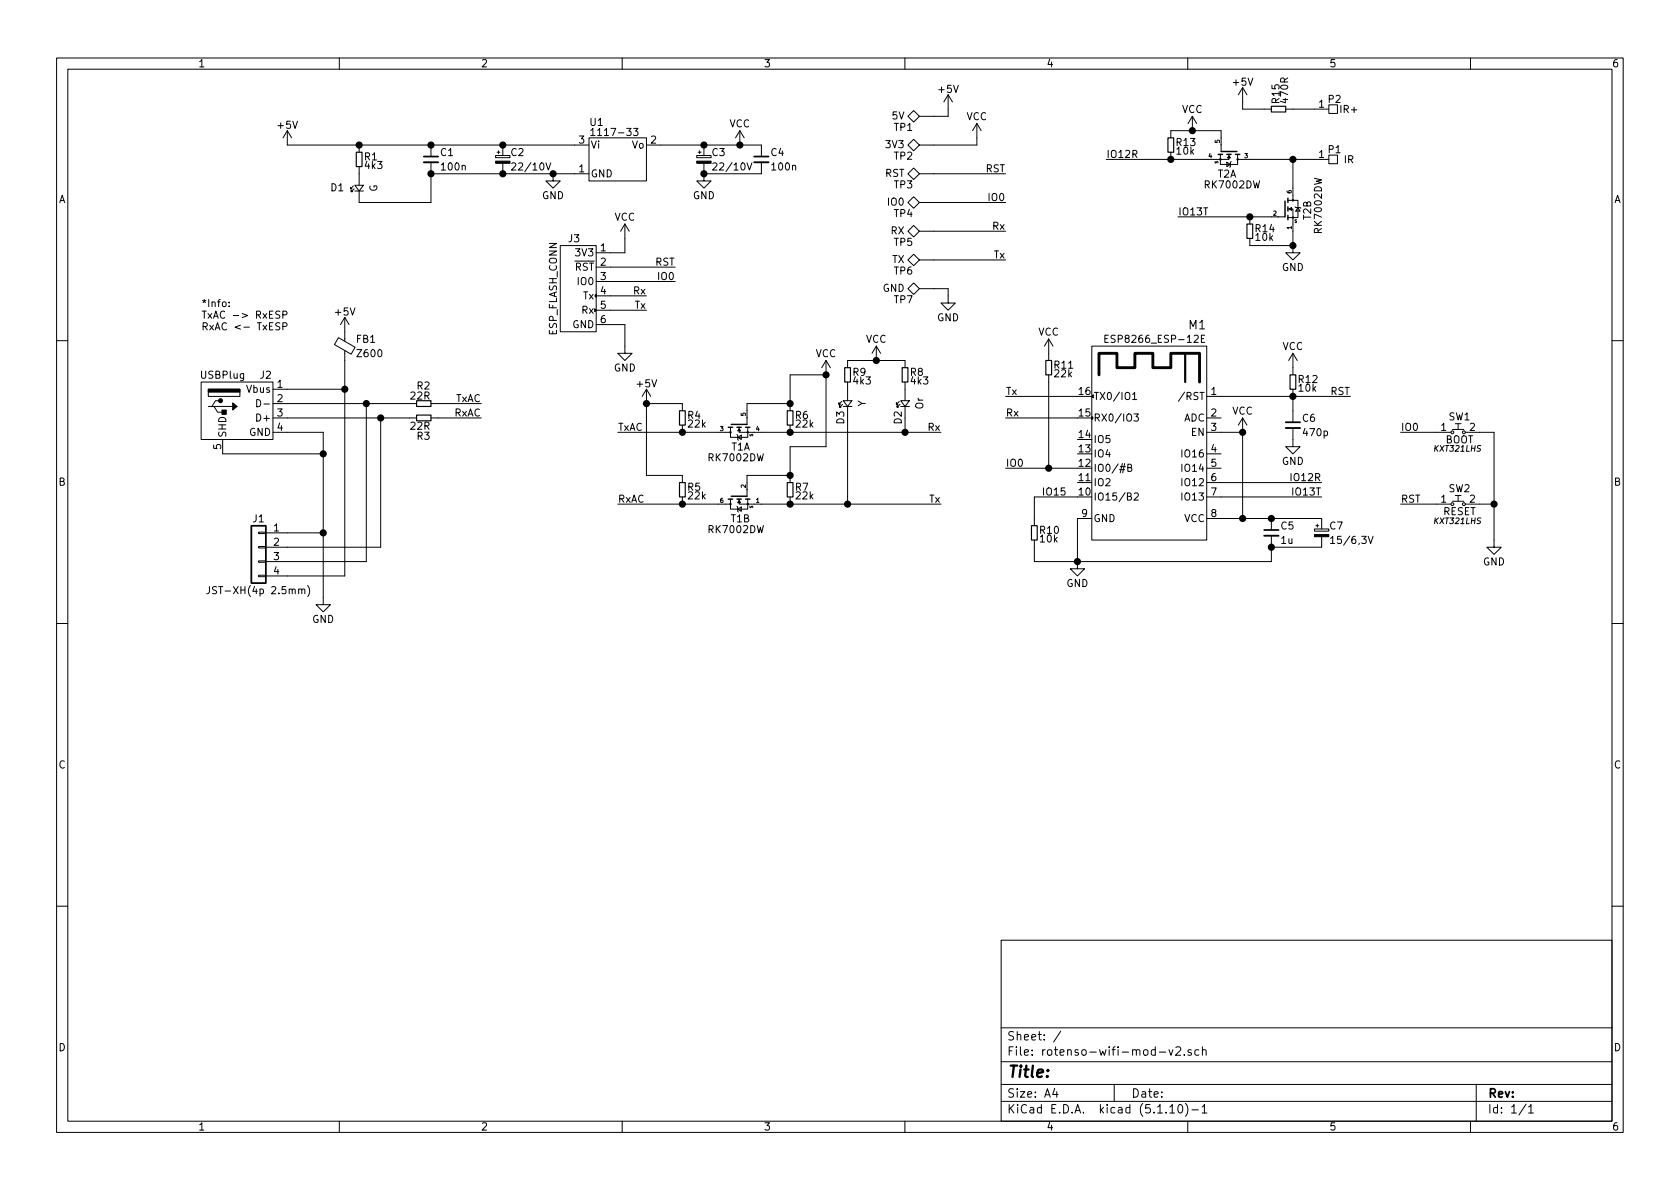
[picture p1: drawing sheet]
EESchema Schematic File Version 4
EELAYER 30 0
EELAYER END
$Descr A4 11693 8268
encoding utf-8
Sheet 1 1
Title ""
Date ""
Rev ""
Comp ""
Comment1 ""
Comment2 ""
Comment3 ""
Comment4 ""
$EndDescr
$Comp
L my-transistors:2N7002D T1
U 1 1
P 5150 3000
F 0 "T1" V 5250 2925 50  0000 L CNN
F 1 "RK7002DW" V 5325 2825 50  0000 L CNN
F 2 "MySMT:SOT-363_SC-70-6_HS" H 5150 3000 50  0001 C CNN
F 3 "" H 5150 3000 50  0001 C CNN
	1    5150 3000
	0    -1   1    0   
$EndComp
$Comp
L my-power:AS1117 U1
U 1 1
P 4300 1000
F 0 "U1" H 4100 1160 50  0000 L CNN
F 1 "1117-33" H 4100 1090 50  0000 L CNN
F 2 "MySMT:SOT-223-3" H 4300 1000 50  0001 C CNN
F 3 "" H 4300 1000 50  0001 C CNN
	1    4300 1000
	1    0    0    -1  
$EndComp
$Comp
L my-passive:CE C2
U 1 1
P 3500 1100
F 0 "C2" H 3550 1150 50  0000 L CNN
F 1 "22/10V" H 3550 1050 50  0000 L CNN
F 2 "MySMT:CP_3216-HS" H 3500 1100 50  0001 C CNN
F 3 "~" H 3500 1100 50  0001 C CNN
	1    3500 1100
	1    0    0    -1  
$EndComp
$Comp
L my-passive:C C1
U 1 1
P 3000 1100
F 0 "C1" H 3060 1150 50  0000 L CNN
F 1 "100n" H 3060 1050 50  0000 L CNN
F 2 "MySMT:C_0402_HS" H 3000 1100 50  0001 C CNN
F 3 "~" H 3000 1100 50  0001 C CNN
	1    3000 1100
	1    0    0    -1  
$EndComp
$Comp
L my-passive:R R6
U 1 1
P 5500 2900
F 0 "R6" H 5530 2920 50  0000 L CNN
F 1 "22k" H 5530 2860 50  0000 L CNN
F 2 "MySMT:R_0402_HS" H 5500 2900 50  0001 C CNN
F 3 "~" H 5500 2900 50  0001 C CNN
	1    5500 2900
	1    0    0    -1  
$EndComp
$Comp
L my-passive:R R4
U 1 1
P 4750 2900
F 0 "R4" H 4780 2920 50  0000 L CNN
F 1 "22k" H 4780 2860 50  0000 L CNN
F 2 "MySMT:R_0402_HS" H 4750 2900 50  0001 C CNN
F 3 "~" H 4750 2900 50  0001 C CNN
	1    4750 2900
	1    0    0    -1  
$EndComp
Wire Wire Line
	5200 2850 5200 2800
Wire Wire Line
	5200 2800 5500 2800
$Comp
L my-passive:R R7
U 1 1
P 5500 3400
F 0 "R7" H 5530 3420 50  0000 L CNN
F 1 "22k" H 5530 3360 50  0000 L CNN
F 2 "MySMT:R_0402_HS" H 5500 3400 50  0001 C CNN
F 3 "~" H 5500 3400 50  0001 C CNN
	1    5500 3400
	1    0    0    -1  
$EndComp
$Comp
L my-passive:R R5
U 1 1
P 4750 3400
F 0 "R5" H 4780 3420 50  0000 L CNN
F 1 "22k" H 4780 3360 50  0000 L CNN
F 2 "MySMT:R_0402_HS" H 4750 3400 50  0001 C CNN
F 3 "~" H 4750 3400 50  0001 C CNN
	1    4750 3400
	1    0    0    -1  
$EndComp
$Comp
L my-transistors:2N7002D T1
U 2 1
P 5150 3500
F 0 "T1" V 5250 3425 50  0000 L CNN
F 1 "RK7002DW" V 5325 3325 50  0000 L CNN
F 2 "MySMT:SOT-363_SC-70-6_HS" H 5150 3500 50  0001 C CNN
F 3 "" H 5150 3500 50  0001 C CNN
	2    5150 3500
	0    -1   1    0   
$EndComp
Wire Wire Line
	5200 3350 5200 3300
Wire Wire Line
	5200 3300 5500 3300
Wire Wire Line
	4750 3300 4500 3300
Wire Wire Line
	4500 3300 4500 2800
Wire Wire Line
	4500 2800 4750 2800
Wire Wire Line
	5000 3000 4750 3000
Connection ~ 4750 3000
Wire Wire Line
	4750 3000 4300 3000
Wire Wire Line
	5000 3500 4750 3500
Connection ~ 4750 3500
Wire Wire Line
	4750 3500 4300 3500
Wire Wire Line
	5300 3500 5500 3500
Connection ~ 5500 3500
Wire Wire Line
	5300 3000 5500 3000
Connection ~ 5500 3000
$Comp
L my-passive:CE C3
U 1 1
P 4900 1100
F 0 "C3" H 4950 1150 50  0000 L CNN
F 1 "22/10V" H 4950 1050 50  0000 L CNN
F 2 "MySMT:CP_3216-HS" H 4900 1100 50  0001 C CNN
F 3 "~" H 4900 1100 50  0001 C CNN
	1    4900 1100
	1    0    0    -1  
$EndComp
$Comp
L my-passive:C C4
U 1 1
P 5300 1100
F 0 "C4" H 5360 1150 50  0000 L CNN
F 1 "100n" H 5360 1050 50  0000 L CNN
F 2 "MySMT:C_0402_HS" H 5300 1100 50  0001 C CNN
F 3 "~" H 5300 1100 50  0001 C CNN
	1    5300 1100
	1    0    0    -1  
$EndComp
$Comp
L my-passive:C C5
U 1 1
P 8850 3700
F 0 "C5" H 8910 3750 50  0000 L CNN
F 1 "1u" H 8910 3650 50  0000 L CNN
F 2 "MySMT:C_0402_HS" H 8850 3700 50  0001 C CNN
F 3 "~" H 8850 3700 50  0001 C CNN
	1    8850 3700
	1    0    0    -1  
$EndComp
$Comp
L my-opto:LED D1
U 1 1
P 2500 1300
F 0 "D1" V 2500 1400 50  0000 L CNN
F 1 "G" H 2500 1200 50  0000 C CNN
F 2 "MySMT:LED0603_HS" V 2500 1300 50  0001 C CNN
F 3 "~" V 2500 1300 50  0001 C CNN
	1    2500 1300
	0    -1   -1   0   
$EndComp
$Comp
L my-passive:R R1
U 1 1
P 2500 1100
F 0 "R1" H 2530 1120 50  0000 L CNN
F 1 "4k3" H 2530 1060 50  0000 L CNN
F 2 "MySMT:R_0402_HS" H 2500 1100 50  0001 C CNN
F 3 "~" H 2500 1100 50  0001 C CNN
	1    2500 1100
	1    0    0    -1  
$EndComp
$Comp
L my-opto:LED D3
U 1 1
P 5900 2800
F 0 "D3" H 5750 2850 50  0000 L CNN
F 1 "Y" H 5900 2700 50  0000 C CNN
F 2 "MySMT:LED0603_HS" V 5900 2800 50  0001 C CNN
F 3 "~" V 5900 2800 50  0001 C CNN
	1    5900 2800
	0    -1   -1   0   
$EndComp
$Comp
L my-passive:R R9
U 1 1
P 5900 2600
F 0 "R9" H 5930 2620 50  0000 L CNN
F 1 "4k3" H 5930 2560 50  0000 L CNN
F 2 "MySMT:R_0402_HS" H 5900 2600 50  0001 C CNN
F 3 "~" H 5900 2600 50  0001 C CNN
	1    5900 2600
	1    0    0    -1  
$EndComp
Wire Wire Line
	5500 3100 5500 3300
Connection ~ 5500 3300
Wire Wire Line
	5500 2800 5500 2600
Connection ~ 5500 2800
Wire Wire Line
	5750 3100 5750 2600
Wire Wire Line
	4250 1750 4350 1750
Wire Wire Line
	4350 1750 4350 1650
Wire Wire Line
	4250 1850 4700 1850
Wire Wire Line
	4250 1950 4700 1950
Wire Wire Line
	4250 2050 4500 2050
Wire Wire Line
	4250 2150 4500 2150
Wire Wire Line
	4250 2250 4350 2250
Wire Wire Line
	4350 2250 4350 2400
$Comp
L Connector_Generic:Conn_01x04 J1
U 1 1
P 1800 3800
F 0 "J1" H 1800 4000 50  0000 C CNN
F 1 "JST-XH(4p 2.5mm)" H 1800 3500 50  0000 C CNN
F 2 "MyConnectors:WG04R-2.5-04P-H" H 1800 3800 50  0001 C CNN
F 3 "~" H 1800 3800 50  0001 C CNN
	1    1800 3800
	-1   0    0    -1  
$EndComp
$Comp
L my-conn:USB_Plug J2
U 1 1
P 1900 2850
F 0 "J2" H 1850 3100 50  0000 C CNN
F 1 "USBPlug" H 1550 3100 50  0000 C CNN
F 2 "MySMT:USB_Plug_Molex_48037-2200" H 1900 2850 50  0001 C CNN
F 3 "" H 1900 2850 50  0001 C CNN
	1    1900 2850
	1    0    0    -1  
$EndComp
Wire Wire Line
	2250 3000 2000 3000
Wire Wire Line
	2000 2700 2400 2700
Wire Wire Line
	1550 3150 2250 3150
Connection ~ 2250 3150
Wire Wire Line
	2250 3150 2250 3000
Wire Wire Line
	2400 2700 2400 2500
Connection ~ 2400 2700
Wire Wire Line
	2000 2800 2550 2800
Wire Wire Line
	2650 2900 2000 2900
Wire Wire Line
	2550 2800 2850 2800
Connection ~ 2550 2800
Wire Wire Line
	2650 2900 2850 2900
Connection ~ 2650 2900
Text Label 3350 2800 2    50   ~ 0
TxAC
Text Label 3350 2900 2    50   ~ 0
RxAC
Text Notes 1400 2300 0    50   ~ 0
*Info:\nTxAC -> RxESP\nRxAC <- TxESP
$Comp
L my-passive:R R2
U 1 1
P 2950 2800
F 0 "R2" V 3070 2750 50  0000 L CNN
F 1 "22R" V 3000 2750 50  0000 L CNN
F 2 "MySMT:R_0402_HS" H 2950 2800 50  0001 C CNN
F 3 "~" H 2950 2800 50  0001 C CNN
	1    2950 2800
	0    -1   -1   0   
$EndComp
Wire Wire Line
	3050 2800 3350 2800
$Comp
L my-passive:R R3
U 1 1
P 2950 2900
F 0 "R3" V 2820 2850 50  0000 L CNN
F 1 "22R" V 2890 2850 50  0000 L CNN
F 2 "MySMT:R_0402_HS" H 2950 2900 50  0001 C CNN
F 3 "~" H 2950 2900 50  0001 C CNN
	1    2950 2900
	0    -1   -1   0   
$EndComp
Wire Wire Line
	3050 2900 3350 2900
Text Label 4300 3000 0    50   ~ 0
TxAC
Text Label 4300 3500 0    50   ~ 0
RxAC
$Comp
L power:+5V #PWR03
U 1 1
P 2400 2300
F 0 "#PWR03" H 2400 2150 50  0001 C CNN
F 1 "+5V" H 2400 2440 50  0000 C CNN
F 2 "" H 2400 2300 50  0001 C CNN
F 3 "" H 2400 2300 50  0001 C CNN
	1    2400 2300
	1    0    0    -1  
$EndComp
$Comp
L power:+5V #PWR07
U 1 1
P 4500 2800
F 0 "#PWR07" H 4500 2650 50  0001 C CNN
F 1 "+5V" H 4500 2940 50  0000 C CNN
F 2 "" H 4500 2800 50  0001 C CNN
F 3 "" H 4500 2800 50  0001 C CNN
	1    4500 2800
	1    0    0    -1  
$EndComp
Connection ~ 4500 2800
$Comp
L power:+5V #PWR01
U 1 1
P 2000 1000
F 0 "#PWR01" H 2000 850 50  0001 C CNN
F 1 "+5V" H 2000 1140 50  0000 C CNN
F 2 "" H 2000 1000 50  0001 C CNN
F 3 "" H 2000 1000 50  0001 C CNN
	1    2000 1000
	1    0    0    -1  
$EndComp
$Comp
L my-passive:FB FB1
U 1 1
P 2400 2400
F 0 "FB1" H 2475 2450 50  0000 L CNN
F 1 "Z600" H 2475 2350 50  0000 L CNN
F 2 "MySMT:R_0805_HS" V 2330 2400 50  0001 C CNN
F 3 "~" H 2400 2400 50  0001 C CNN
	1    2400 2400
	1    0    0    -1  
$EndComp
$Comp
L power:VCC #PWR09
U 1 1
P 5150 1000
F 0 "#PWR09" H 5150 850 50  0001 C CNN
F 1 "VCC" H 5150 1150 50  0000 C CNN
F 2 "" H 5150 1000 50  0001 C CNN
F 3 "" H 5150 1000 50  0001 C CNN
	1    5150 1000
	1    0    0    -1  
$EndComp
$Comp
L power:VCC #PWR010
U 1 1
P 5750 2600
F 0 "#PWR010" H 5750 2450 50  0001 C CNN
F 1 "VCC" H 5750 2750 50  0000 C CNN
F 2 "" H 5750 2600 50  0001 C CNN
F 3 "" H 5750 2600 50  0001 C CNN
	1    5750 2600
	1    0    0    -1  
$EndComp
Connection ~ 5750 2600
$Comp
L my-passive:R R12
U 1 1
P 9000 2650
F 0 "R12" H 9030 2670 50  0000 L CNN
F 1 "10k" H 9030 2610 50  0000 L CNN
F 2 "MySMT:R_0402_HS" H 9000 2650 50  0001 C CNN
F 3 "~" H 9000 2650 50  0001 C CNN
	1    9000 2650
	1    0    0    -1  
$EndComp
$Comp
L my-passive:R R11
U 1 1
P 7300 2550
F 0 "R11" H 7330 2570 50  0000 L CNN
F 1 "22k" H 7330 2510 50  0000 L CNN
F 2 "MySMT:R_0402_HS" H 7300 2550 50  0001 C CNN
F 3 "~" H 7300 2550 50  0001 C CNN
	1    7300 2550
	1    0    0    -1  
$EndComp
$Comp
L my-passive:R R10
U 1 1
P 7200 3700
F 0 "R10" H 7230 3720 50  0000 L CNN
F 1 "10k" H 7230 3660 50  0000 L CNN
F 2 "MySMT:R_0402_HS" H 7200 3700 50  0001 C CNN
F 3 "~" H 7200 3700 50  0001 C CNN
	1    7200 3700
	1    0    0    -1  
$EndComp
$Comp
L my-passive:CE C7
U 1 1
P 9200 3700
F 0 "C7" H 9250 3750 50  0000 L CNN
F 1 "15/6,3V" H 9250 3650 50  0000 L CNN
F 2 "MySMT:CP_3216-HS" H 9200 3700 50  0001 C CNN
F 3 "~" H 9200 3700 50  0001 C CNN
	1    9200 3700
	1    0    0    -1  
$EndComp
Wire Wire Line
	7200 3600 7200 3450
Wire Wire Line
	7200 3450 7500 3450
Wire Wire Line
	7500 3600 7500 3900
Wire Wire Line
	7500 3900 7200 3900
Wire Wire Line
	7200 3900 7200 3800
Wire Wire Line
	8500 3600 8650 3600
Connection ~ 8850 3600
Wire Wire Line
	8850 3600 9200 3600
Wire Wire Line
	8500 2750 9000 2750
Connection ~ 9000 2750
Wire Wire Line
	9000 2750 9400 2750
Wire Wire Line
	8500 3000 8650 3000
Connection ~ 8650 3600
Wire Wire Line
	8650 3600 8850 3600
Wire Wire Line
	7500 3250 7300 3250
Wire Wire Line
	7500 2750 7000 2750
Wire Wire Line
	7500 2900 7000 2900
Wire Wire Line
	7300 2650 7300 3250
Connection ~ 7300 3250
Wire Wire Line
	7300 3250 7000 3250
$Comp
L power:VCC #PWR011
U 1 1
P 7300 2450
F 0 "#PWR011" H 7300 2300 50  0001 C CNN
F 1 "VCC" H 7300 2600 50  0000 C CNN
F 2 "" H 7300 2450 50  0001 C CNN
F 3 "" H 7300 2450 50  0001 C CNN
	1    7300 2450
	1    0    0    -1  
$EndComp
$Comp
L power:VCC #PWR014
U 1 1
P 9000 2550
F 0 "#PWR014" H 9000 2400 50  0001 C CNN
F 1 "VCC" H 9000 2700 50  0000 C CNN
F 2 "" H 9000 2550 50  0001 C CNN
F 3 "" H 9000 2550 50  0001 C CNN
	1    9000 2550
	1    0    0    -1  
$EndComp
Text Label 7000 2900 0    50   ~ 0
Rx
Text Label 6550 3000 2    50   ~ 0
Rx
Text Label 6550 3500 2    50   ~ 0
Tx
Text Label 7000 2750 0    50   ~ 0
Tx
Text Label 7000 3250 0    50   ~ 0
IO0
Text Label 9400 2750 2    50   ~ 0
RST
Text Label 7250 3450 0    50   ~ 0
IO15
Wire Wire Line
	9200 3800 8850 3800
Wire Wire Line
	7500 3900 8850 3900
Wire Wire Line
	8850 3900 8850 3800
Connection ~ 7500 3900
Connection ~ 8850 3800
Wire Wire Line
	9000 2750 9000 2850
$Comp
L my-passive:C C6
U 1 1
P 9000 2950
F 0 "C6" H 9060 3000 50  0000 L CNN
F 1 "470p" H 9060 2900 50  0000 L CNN
F 2 "MySMT:C_0805_HS" H 9000 2950 50  0001 C CNN
F 3 "~" H 9000 2950 50  0001 C CNN
	1    9000 2950
	1    0    0    -1  
$EndComp
$Comp
L power:GND #PWR015
U 1 1
P 9000 3050
F 0 "#PWR015" H 9000 2800 50  0001 C CNN
F 1 "GND" H 9000 2900 50  0000 C CNN
F 2 "" H 9000 3050 50  0001 C CNN
F 3 "" H 9000 3050 50  0001 C CNN
	1    9000 3050
	1    0    0    -1  
$EndComp
$Comp
L power:GND #PWR012
U 1 1
P 7500 3900
F 0 "#PWR012" H 7500 3650 50  0001 C CNN
F 1 "GND" H 7500 3750 50  0000 C CNN
F 2 "" H 7500 3900 50  0001 C CNN
F 3 "" H 7500 3900 50  0001 C CNN
	1    7500 3900
	1    0    0    -1  
$EndComp
$Comp
L power:GND #PWR02
U 1 1
P 2250 4150
F 0 "#PWR02" H 2250 3900 50  0001 C CNN
F 1 "GND" H 2250 4000 50  0000 C CNN
F 2 "" H 2250 4150 50  0001 C CNN
F 3 "" H 2250 4150 50  0001 C CNN
	1    2250 4150
	1    0    0    -1  
$EndComp
$Comp
L power:GND #PWR06
U 1 1
P 4350 2400
F 0 "#PWR06" H 4350 2150 50  0001 C CNN
F 1 "GND" H 4350 2250 50  0000 C CNN
F 2 "" H 4350 2400 50  0001 C CNN
F 3 "" H 4350 2400 50  0001 C CNN
	1    4350 2400
	1    0    0    -1  
$EndComp
$Comp
L power:GND #PWR04
U 1 1
P 3850 1200
F 0 "#PWR04" H 3850 950 50  0001 C CNN
F 1 "GND" H 3850 1050 50  0000 C CNN
F 2 "" H 3850 1200 50  0001 C CNN
F 3 "" H 3850 1200 50  0001 C CNN
	1    3850 1200
	1    0    0    -1  
$EndComp
$Comp
L power:GND #PWR08
U 1 1
P 4900 1200
F 0 "#PWR08" H 4900 950 50  0001 C CNN
F 1 "GND" H 4900 1050 50  0000 C CNN
F 2 "" H 4900 1200 50  0001 C CNN
F 3 "" H 4900 1200 50  0001 C CNN
	1    4900 1200
	1    0    0    -1  
$EndComp
Wire Wire Line
	5300 1200 4900 1200
Connection ~ 4900 1200
Wire Wire Line
	5300 1000 5150 1000
Connection ~ 4900 1000
Wire Wire Line
	4900 1000 4600 1000
Connection ~ 5150 1000
Wire Wire Line
	5150 1000 4900 1000
Wire Wire Line
	4000 1200 3850 1200
Connection ~ 3500 1200
Wire Wire Line
	3500 1200 3000 1200
Connection ~ 3850 1200
Wire Wire Line
	3850 1200 3500 1200
Wire Wire Line
	4000 1000 3500 1000
Connection ~ 2500 1000
Wire Wire Line
	2500 1000 2000 1000
Connection ~ 3000 1000
Wire Wire Line
	3000 1000 2500 1000
Connection ~ 3500 1000
Wire Wire Line
	3500 1000 3000 1000
Wire Wire Line
	3000 1400 3000 1200
Connection ~ 3000 1200
Wire Wire Line
	2500 1400 3000 1400
$Comp
L power:VCC #PWR05
U 1 1
P 4350 1650
F 0 "#PWR05" H 4350 1500 50  0001 C CNN
F 1 "VCC" H 4350 1800 50  0000 C CNN
F 2 "" H 4350 1650 50  0001 C CNN
F 3 "" H 4350 1650 50  0001 C CNN
	1    4350 1650
	1    0    0    -1  
$EndComp
$Comp
L my-switches:TACT_2 SW1
U 1 1
P 10150 3000
F 0 "SW1" H 10160 3110 50  0000 C CNN
F 1 "BOOT" H 10160 2950 50  0000 C CNN
F 2 "MySwitches:CK_KXT3" H 10150 3000 50  0001 C CNN
F 3 "" H 10150 3000 50  0001 C CNN
F 4 "KXT321LHS" H 10148 2888 40  0000 C CIN "PN"
	1    10150 3000
	1    0    0    -1  
$EndComp
$Comp
L my-switches:TACT_2 SW2
U 1 1
P 10150 3500
F 0 "SW2" H 10160 3610 50  0000 C CNN
F 1 "RESET" H 10160 3450 50  0000 C CNN
F 2 "MySwitches:CK_KXT3" H 10150 3500 50  0001 C CNN
F 3 "" H 10150 3500 50  0001 C CNN
F 4 "KXT321LHS" H 10148 3384 40  0000 C CIN "PN"
	1    10150 3500
	1    0    0    -1  
$EndComp
Wire Wire Line
	10300 3000 10400 3000
Wire Wire Line
	10400 3000 10400 3500
Wire Wire Line
	10300 3500 10400 3500
Connection ~ 10400 3500
Wire Wire Line
	10400 3500 10400 3750
Wire Wire Line
	10000 3500 9750 3500
Wire Wire Line
	10000 3000 9750 3000
Text Label 9750 3500 0    50   ~ 0
RST
Text Label 9750 3000 0    50   ~ 0
IO0
Text Label 4700 1950 2    50   ~ 0
IO0
Text Label 4700 1850 2    50   ~ 0
RST
Text Label 4500 2050 2    50   ~ 0
Rx
Text Label 4500 2150 2    50   ~ 0
Tx
$Comp
L my-conn:ESP_FLASH_CONN J3
U 1 1
P 4250 1750
F 0 "J3" H 3950 1850 50  0000 L CNN
F 1 "ESP_FLASH_CONN" V 3850 1500 50  0000 C CNN
F 2 "MyConnectors:WE06DH-1.0-06P-H" H 4250 1750 50  0001 C CNN
F 3 "" H 4250 1750 50  0001 C CNN
	1    4250 1750
	1    0    0    -1  
$EndComp
$Comp
L power:GND #PWR016
U 1 1
P 10400 3750
F 0 "#PWR016" H 10400 3500 50  0001 C CNN
F 1 "GND" H 10400 3600 50  0000 C CNN
F 2 "" H 10400 3750 50  0001 C CNN
F 3 "" H 10400 3750 50  0001 C CNN
	1    10400 3750
	1    0    0    -1  
$EndComp
Wire Wire Line
	2250 3150 2250 3700
Wire Wire Line
	2000 3700 2250 3700
Connection ~ 2250 3700
Wire Wire Line
	2250 3700 2250 4150
Wire Wire Line
	2400 4000 2000 4000
Wire Wire Line
	2400 2700 2400 4000
Wire Wire Line
	2550 3900 2000 3900
Wire Wire Line
	2550 2800 2550 3900
Wire Wire Line
	2000 3800 2650 3800
Wire Wire Line
	2650 3800 2650 2900
$Comp
L my-modules:ESP8266_ESP-12E M1
U 1 1
P 8000 2850
F 0 "M1" H 7600 3450 60  0000 L CNN
F 1 "ESP8266_ESP-12E" H 7600 3350 50  0000 L CNN
F 2 "MyModules:ESP-12E" H 8000 2850 50  0001 C CNN
F 3 "" H 8000 2850 50  0001 C CNN
	1    8000 2850
	-1   0    0    -1  
$EndComp
$Comp
L my-conn:TP_1 TP2
U 1 1
P 6500 1000
F 0 "TP2" H 6640 1080 50  0000 L CNN
F 1 "TP" H 6700 1000 50  0001 L CNN
F 2 "MySMT:SMT_PAD_2mm_noFrame" H 6500 1000 50  0001 C CNN
F 3 "" H 6500 1000 50  0001 C CNN
F 4 "3V3" H 6700 1000 50  0000 L CNN "SigName"
	1    6500 1000
	-1   0    0    1   
$EndComp
$Comp
L my-conn:TP_1 TP3
U 1 1
P 6500 1200
F 0 "TP3" H 6640 1280 50  0000 L CNN
F 1 "TP" H 6700 1200 50  0001 L CNN
F 2 "MySMT:SMT_PAD_1mm_noFrame" H 6500 1200 50  0001 C CNN
F 3 "" H 6500 1200 50  0001 C CNN
F 4 "RST" H 6700 1200 50  0000 L CNN "SigName"
	1    6500 1200
	-1   0    0    1   
$EndComp
$Comp
L my-conn:TP_1 TP4
U 1 1
P 6500 1400
F 0 "TP4" H 6640 1480 50  0000 L CNN
F 1 "TP" H 6700 1400 50  0001 L CNN
F 2 "MySMT:SMT_PAD_1mm_noFrame" H 6500 1400 50  0001 C CNN
F 3 "" H 6500 1400 50  0001 C CNN
F 4 "IO0" H 6700 1400 50  0000 L CNN "SigName"
	1    6500 1400
	-1   0    0    1   
$EndComp
$Comp
L my-conn:TP_1 TP5
U 1 1
P 6500 1600
F 0 "TP5" H 6640 1680 50  0000 L CNN
F 1 "TP" H 6700 1600 50  0001 L CNN
F 2 "MySMT:SMT_PAD_1mm_noFrame" H 6500 1600 50  0001 C CNN
F 3 "" H 6500 1600 50  0001 C CNN
F 4 "RX" H 6700 1600 50  0000 L CNN "SigName"
	1    6500 1600
	-1   0    0    1   
$EndComp
$Comp
L my-conn:TP_1 TP6
U 1 1
P 6500 1800
F 0 "TP6" H 6640 1880 50  0000 L CNN
F 1 "TP" H 6700 1800 50  0001 L CNN
F 2 "MySMT:SMT_PAD_1mm_noFrame" H 6500 1800 50  0001 C CNN
F 3 "" H 6500 1800 50  0001 C CNN
F 4 "TX" H 6700 1800 50  0000 L CNN "SigName"
	1    6500 1800
	-1   0    0    1   
$EndComp
$Comp
L my-conn:TP_1 TP7
U 1 1
P 6500 2000
F 0 "TP7" H 6640 2080 50  0000 L CNN
F 1 "TP" H 6700 2000 50  0001 L CNN
F 2 "MySMT:SMT_PAD_2mm_noFrame" H 6500 2000 50  0001 C CNN
F 3 "" H 6500 2000 50  0001 C CNN
F 4 "GND" H 6700 2000 50  0000 L CNN "SigName"
	1    6500 2000
	-1   0    0    1   
$EndComp
$Comp
L my-conn:TP_1 TP1
U 1 1
P 6500 800
F 0 "TP1" H 6640 880 50  0000 L CNN
F 1 "TP" H 6700 800 50  0001 L CNN
F 2 "MySMT:SMT_PAD_1mm_noFrame" H 6500 800 50  0001 C CNN
F 3 "" H 6500 800 50  0001 C CNN
F 4 "5V" H 6700 800 50  0000 L CNN "SigName"
	1    6500 800 
	-1   0    0    1   
$EndComp
$Comp
L power:GND #PWR018
U 1 1
P 6600 2050
F 0 "#PWR018" H 6600 1800 50  0001 C CNN
F 1 "GND" H 6600 1900 50  0000 C CNN
F 2 "" H 6600 2050 50  0001 C CNN
F 3 "" H 6600 2050 50  0001 C CNN
	1    6600 2050
	1    0    0    -1  
$EndComp
$Comp
L power:VCC #PWR019
U 1 1
P 6800 950
F 0 "#PWR019" H 6800 800 50  0001 C CNN
F 1 "VCC" H 6800 1100 50  0000 C CNN
F 2 "" H 6800 950 50  0001 C CNN
F 3 "" H 6800 950 50  0001 C CNN
	1    6800 950 
	1    0    0    -1  
$EndComp
$Comp
L power:+5V #PWR017
U 1 1
P 6600 750
F 0 "#PWR017" H 6600 600 50  0001 C CNN
F 1 "+5V" H 6600 890 50  0000 C CNN
F 2 "" H 6600 750 50  0001 C CNN
F 3 "" H 6600 750 50  0001 C CNN
	1    6600 750 
	1    0    0    -1  
$EndComp
Wire Wire Line
	6500 800  6600 800 
Wire Wire Line
	6600 800  6600 750 
Wire Wire Line
	6500 1000 6800 1000
Wire Wire Line
	6800 1000 6800 950 
Wire Wire Line
	6600 2000 6600 2050
Wire Wire Line
	6500 2000 6600 2000
Wire Wire Line
	6500 1800 7000 1800
Wire Wire Line
	6500 1600 7000 1600
Wire Wire Line
	6500 1400 7000 1400
Wire Wire Line
	6500 1200 7000 1200
Text Label 7000 1200 2    50   ~ 0
RST
Text Label 7000 1400 2    50   ~ 0
IO0
Text Label 7000 1600 2    50   ~ 0
Rx
Text Label 7000 1800 2    50   ~ 0
Tx
Wire Wire Line
	5500 3100 5750 3100
$Comp
L my-passive:R R8
U 1 1
P 6300 2600
F 0 "R8" H 6330 2620 50  0000 L CNN
F 1 "4k3" H 6330 2560 50  0000 L CNN
F 2 "MySMT:R_0402_HS" H 6300 2600 50  0001 C CNN
F 3 "~" H 6300 2600 50  0001 C CNN
	1    6300 2600
	1    0    0    -1  
$EndComp
$Comp
L my-opto:LED D2
U 1 1
P 6300 2800
F 0 "D2" H 6150 2850 50  0000 L CNN
F 1 "Or" H 6300 2700 50  0000 C CNN
F 2 "MySMT:LED0603_HS" V 6300 2800 50  0001 C CNN
F 3 "~" V 6300 2800 50  0001 C CNN
	1    6300 2800
	0    -1   -1   0   
$EndComp
Wire Wire Line
	5500 2600 5750 2600
Wire Wire Line
	6300 3000 6300 2900
Wire Wire Line
	5900 2500 6100 2500
$Comp
L power:VCC #PWR020
U 1 1
P 6100 2500
F 0 "#PWR020" H 6100 2350 50  0001 C CNN
F 1 "VCC" H 6100 2650 50  0000 C CNN
F 2 "" H 6100 2500 50  0001 C CNN
F 3 "" H 6100 2500 50  0001 C CNN
	1    6100 2500
	1    0    0    -1  
$EndComp
Connection ~ 6100 2500
Wire Wire Line
	6100 2500 6300 2500
Wire Wire Line
	5500 3500 5900 3500
Wire Wire Line
	5500 3000 6300 3000
Connection ~ 6300 3000
Wire Wire Line
	6300 3000 6550 3000
Wire Wire Line
	5900 2900 5900 3500
Connection ~ 5900 3500
Wire Wire Line
	5900 3500 6550 3500
$Comp
L my-transistors:2N7002D T2
U 1 1
P 8550 1100
F 0 "T2" V 8650 1025 50  0000 L CNN
F 1 "RK7002DW" V 8725 925 50  0000 L CNN
F 2 "MySMT:SOT-363_SC-70-6_HS" H 8550 1100 50  0001 C CNN
F 3 "" H 8550 1100 50  0001 C CNN
	1    8550 1100
	0    1    1    0   
$EndComp
$Comp
L my-transistors:2N7002D T2
U 2 1
P 9000 1450
F 0 "T2" V 9100 1375 50  0000 L CNN
F 1 "RK7002DW" V 9175 1275 50  0000 L CNN
F 2 "MySMT:SOT-363_SC-70-6_HS" H 9000 1450 50  0001 C CNN
F 3 "" H 9000 1450 50  0001 C CNN
	2    9000 1450
	1    0    0    -1  
$EndComp
$Comp
L my-passive:R R13
U 1 1
P 8150 1000
F 0 "R13" H 8180 1020 50  0000 L CNN
F 1 "10k" H 8180 960 50  0000 L CNN
F 2 "MySMT:R_0402_HS2" H 8150 1000 50  0001 C CNN
F 3 "~" H 8150 1000 50  0001 C CNN
	1    8150 1000
	1    0    0    -1  
$EndComp
$Comp
L my-passive:R R14
U 1 1
P 8700 1600
F 0 "R14" H 8730 1620 50  0000 L CNN
F 1 "10k" H 8730 1560 50  0000 L CNN
F 2 "MySMT:R_0402_HS2" H 8700 1600 50  0001 C CNN
F 3 "~" H 8700 1600 50  0001 C CNN
	1    8700 1600
	1    0    0    -1  
$EndComp
$Comp
L power:VCC #PWR021
U 1 1
P 8300 900
F 0 "#PWR021" H 8300 750 50  0001 C CNN
F 1 "VCC" H 8300 1050 50  0000 C CNN
F 2 "" H 8300 900 50  0001 C CNN
F 3 "" H 8300 900 50  0001 C CNN
	1    8300 900 
	1    0    0    -1  
$EndComp
$Comp
L power:GND #PWR022
U 1 1
P 9000 1700
F 0 "#PWR022" H 9000 1450 50  0001 C CNN
F 1 "GND" H 9000 1550 50  0000 C CNN
F 2 "" H 9000 1700 50  0001 C CNN
F 3 "" H 9000 1700 50  0001 C CNN
	1    9000 1700
	1    0    0    -1  
$EndComp
$Comp
L my-conn:PAD P1
U 1 1
P 9150 1100
F 0 "P1" H 9290 1170 50  0000 C CNN
F 1 "IR" H 9390 1100 50  0000 C CNN
F 2 "MyConnectors:WG00x-2.5-00-V-PAD" H 9150 1100 50  0001 C CNN
F 3 "" H 9150 1100 50  0001 C CNN
	1    9150 1100
	1    0    0    -1  
$EndComp
Wire Wire Line
	8700 1100 9000 1100
Wire Wire Line
	9000 1300 9000 1100
Connection ~ 9000 1100
Wire Wire Line
	9000 1100 9150 1100
Wire Wire Line
	8700 1700 9000 1700
Wire Wire Line
	9000 1600 9000 1700
Connection ~ 9000 1700
Wire Wire Line
	8850 1500 8700 1500
Connection ~ 8700 1500
Wire Wire Line
	8700 1500 8200 1500
Wire Wire Line
	8400 1100 8150 1100
Connection ~ 8150 1100
Wire Wire Line
	8150 1100 7700 1100
Wire Wire Line
	8150 900  8300 900 
Wire Wire Line
	8500 900  8500 950 
Connection ~ 8300 900 
Wire Wire Line
	8300 900  8500 900 
Text Label 7700 1100 0    50   ~ 0
IO12R
Text Label 8200 1500 0    50   ~ 0
IO13T
Text Label 9200 3350 2    50   ~ 0
IO12R
Text Label 9200 3450 2    50   ~ 0
IO13T
Wire Wire Line
	8650 3000 8650 3600
$Comp
L power:VCC #PWR013
U 1 1
P 8650 3000
F 0 "#PWR013" H 8650 2850 50  0001 C CNN
F 1 "VCC" H 8650 3150 50  0000 C CNN
F 2 "" H 8650 3000 50  0001 C CNN
F 3 "" H 8650 3000 50  0001 C CNN
	1    8650 3000
	1    0    0    -1  
$EndComp
Connection ~ 8650 3000
Wire Wire Line
	8500 3450 9200 3450
Wire Wire Line
	8500 3350 9200 3350
$Comp
L my-passive:R R15
U 1 1
P 8900 750
F 0 "R15" H 8930 770 50  0000 L CNN
F 1 "470R" H 8930 710 50  0000 L CNN
F 2 "MySMT:R_0603_HS" H 8900 750 50  0001 C CNN
F 3 "~" H 8900 750 50  0001 C CNN
	1    8900 750 
	0    -1   -1   0   
$EndComp
$Comp
L my-conn:PAD P2
U 1 1
P 9150 750
F 0 "P2" H 9290 820 50  0000 C CNN
F 1 "IR+" H 9390 750 50  0000 C CNN
F 2 "MySMT:SMT_PAD_2x2mm_noFrame" H 9150 750 50  0001 C CNN
F 3 "" H 9150 750 50  0001 C CNN
	1    9150 750 
	1    0    0    -1  
$EndComp
$Comp
L power:+5V #PWR023
U 1 1
P 8650 700
F 0 "#PWR023" H 8650 550 50  0001 C CNN
F 1 "+5V" H 8650 840 50  0000 C CNN
F 2 "" H 8650 700 50  0001 C CNN
F 3 "" H 8650 700 50  0001 C CNN
	1    8650 700 
	1    0    0    -1  
$EndComp
Wire Wire Line
	8650 700  8650 750 
Wire Wire Line
	8650 750  8800 750 
Wire Wire Line
	9000 750  9150 750 
$EndSCHEMATC
